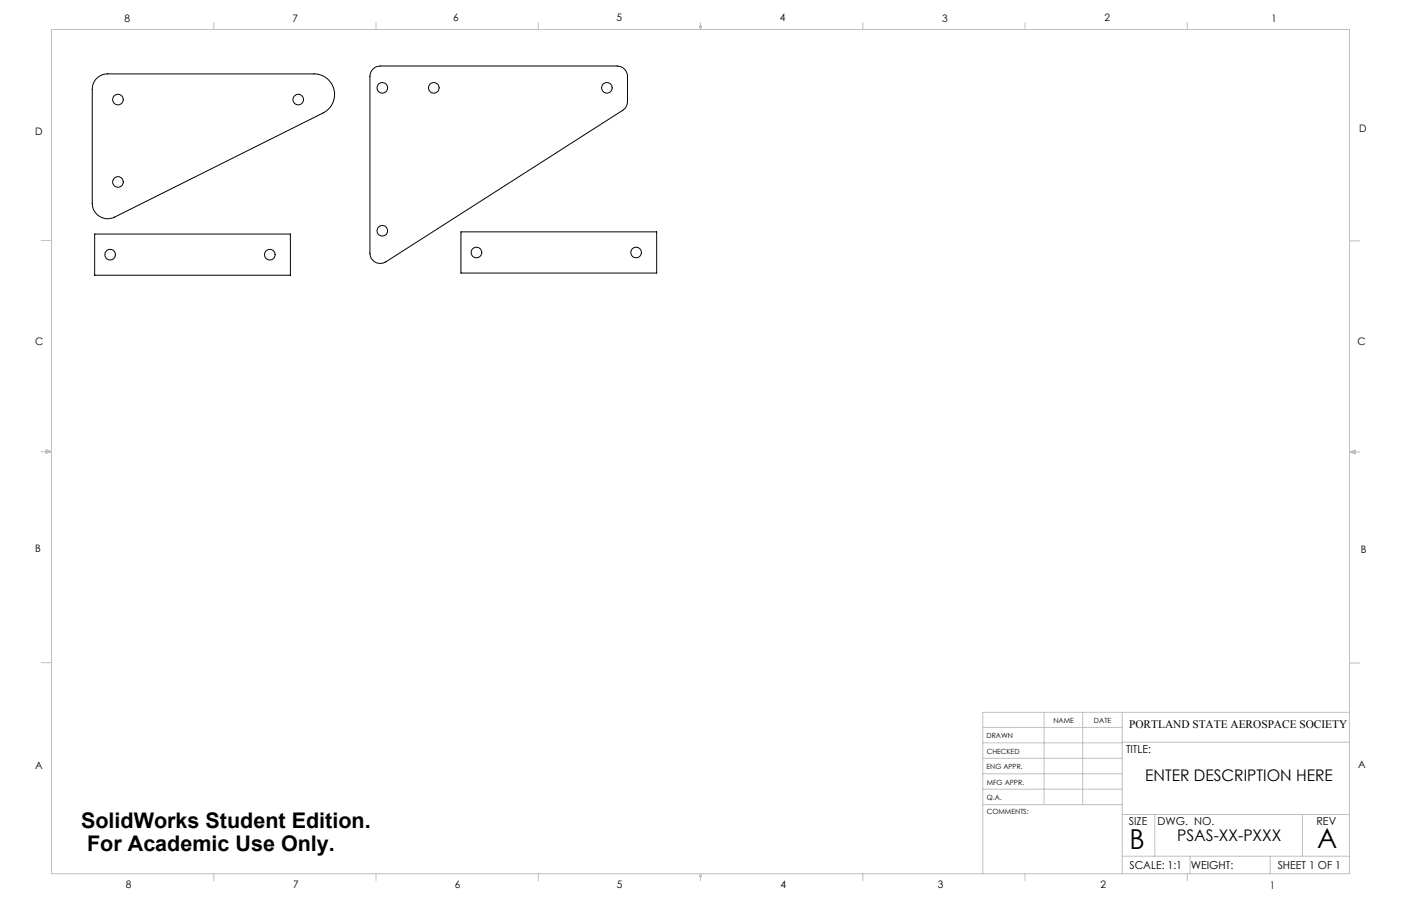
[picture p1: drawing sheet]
<svg xmlns="http://www.w3.org/2000/svg" width="432mm" height="279mm" viewBox="0 0 432 279" stroke-linecap="round" stroke-linejoin="round" font-family="sans-serif">
<g fill="none" stroke="#c0c0c0" stroke-width=".31">
<path d="M15.9 9.1h400v260.4h-400zM65.9 6.9v2.2M115.9 6.9v2.2M165.9 6.9v2.2M215.6 8h.6l-.3 1.1zM215.7 8l.2 1.1M215.9 6.9v2.2M216 8l-.1 1.1M265.9 6.9v2.2M315.9 6.9v2.2M365.9 6.9v2.2M12.7 74.2h3.2"/>
<path d="M415.9 74.3h3.2M12.7 139.3h3.2M14.2 139.1l1.7 .2M14.2 138.7l1.7 .6-1.7 .5zM15.9 139.3l-1.7 .3M415.9 139.4h3.2M415.9 139.4l1.8-.6v1.2zM415.9 139.4l1.8 .3M417.7 139.2l-1.8 .2M12.7 204.4h3.2M321.8 219.7v28.4M333.7 219.7v28.4"/>
<path d="M345.9 219.7v49.8M415.9 204.5h3.2M415.9 219.7h-113v49.8M302.9 233.9h43M302.9 229.1h43M302.9 224.3h43M302.9 238.6h43M345.9 228.9h70M302.9 248.1h43M302.9 243.4h43M345.9 251.2h70M355.9 251.2v12.9"/>
<path d="M401.4 251.2v12.9M65.9 269.5v2.1M115.9 269.5v2.1M165.9 269.5v2.1M215.9 269.5v2.1M215.9 269.5l.3 .8h-.6zM265.9 269.5v2.1M315.9 269.5v2.1M345.9 264.1h70M365.9 269.5v2.1M366.8 264.1v5.4M391.5 264.1v5.4"/>
</g>
<g fill="none" stroke="#000" stroke-width=".31">
<path d="M29.8 24.2l1.3-1 1.6-.4h64.1a6.4 6.4 0 0 1 6.1 4.9 6.4 6.4 0 0 1-3.3 7.1l-64.3 32.2a4.8 4.8 0 0 1-6.9-4.3v-35.1l.3-1.6zM114.9 21.3l.8-.6 1.5-.3h73a3.2 3.2 0 0 1 3.2 3.1v7.8a3.3 3.3 0 0 1-1.5 2.7l-73 46.8a3.2 3.2 0 0 1-4.9-2.7v-54.6l.4-1.4zM29.2 72.2h60.3v12.7h-60.3zM142.1 71.5h60.3v12.7h-60.3z"/>
<circle cx="36.4" cy="30.7" r="1.63"/>
<circle cx="91.9" cy="30.7" r="1.63"/>
<circle cx="117.8" cy="27.1" r="1.63"/>
<circle cx="133.7" cy="27.1" r="1.63"/>
<circle cx="187" cy="27.1" r="1.63"/>
<circle cx="36.4" cy="56.1" r="1.63"/>
<circle cx="33.9" cy="78.5" r="1.62"/>
<circle cx="83.1" cy="78.5" r="1.62"/>
<circle cx="117.8" cy="71.2" r="1.63"/>
<circle cx="146.8" cy="77.9" r="1.63"/>
<circle cx="196.1" cy="77.9" r="1.63"/>
</g>
<g font-size="8.5">
<text x="348.1" y="261.8">B</text>
<text x="405.9" y="261.6">A</text>
</g>
<g font-size="6.6">
<text x="25" y="255.3">SolidWorks Student Edition.</text>
<text x="26.8" y="262.5">For Academic Use Only.</text>
</g>
<g font-size="4.9">
<text x="352.9" y="241">ENTER DESCRIPTION HERE</text>
<text x="362.8" y="259.2">PSAS-XX-PXXX</text>
</g>
<text font-size="3.5" x="348" y="224.4">PORTLAND STATE AEROSPACE SOCIETY</text>
<g font-size="3.4">
<text x="347.1" y="232.3">TITLE:</text>
<text x="347.9" y="254.3">SIZE</text>
<text x="356.7" y="254.4">DWG. NO.</text>
<text x="405.7" y="254.5">REV</text>
<text x="348.1" y="267.9">SCALE: 1:1</text>
<text x="367" y="268">WEIGHT:</text>
<text x="393.8" y="267.9">SHEET 1 OF 1</text>
</g>
<g font-size="3.2">
<text x="38.3" y="6.7">8</text>
<text x="90.2" y="6.7">7</text>
<text x="139.7" y="6.5">6</text>
<text x="190" y="6.5">5</text>
<text x="240.4" y="6.5">4</text>
<text x="290.4" y="6.7">3</text>
<text x="340.4" y="6.5">2</text>
<text x="391.9" y="6.7">1</text>
<text x="10.9" y="41.6">D</text>
<text x="418.9" y="40.7">D</text>
<text x="10.9" y="106.3">C</text>
<text x="418.4" y="106.4">C</text>
<text x="10.8" y="170.2">B</text>
<text x="419.4" y="170.6">B</text>
<text x="10.8" y="237.2">A</text>
<text x="418.6" y="236.8">A</text>
<text x="38.8" y="273.8">8</text>
<text x="90.4" y="273.8">7</text>
<text x="140.2" y="273.8">6</text>
<text x="190.1" y="273.9">5</text>
<text x="240.5" y="273.8">4</text>
<text x="289" y="273.9">3</text>
<text x="339.1" y="273.8">2</text>
<text x="391.4" y="274.1">1</text>
</g>
<g font-size="2.2">
<text x="304.1" y="227.7">DRAWN</text>
<text x="324.7" y="222.9">NAME</text>
<text x="337.2" y="222.9">DATE</text>
<text x="304.1" y="232.6">CHECKED</text>
<text x="304" y="237.2">ENG APPR.</text>
<text x="304.2" y="241.9">MFG APPR.</text>
<text x="304.1" y="246.7">Q.A.</text>
<text x="304.1" y="250.9">COMMENTS:</text>
</g>
</svg>
